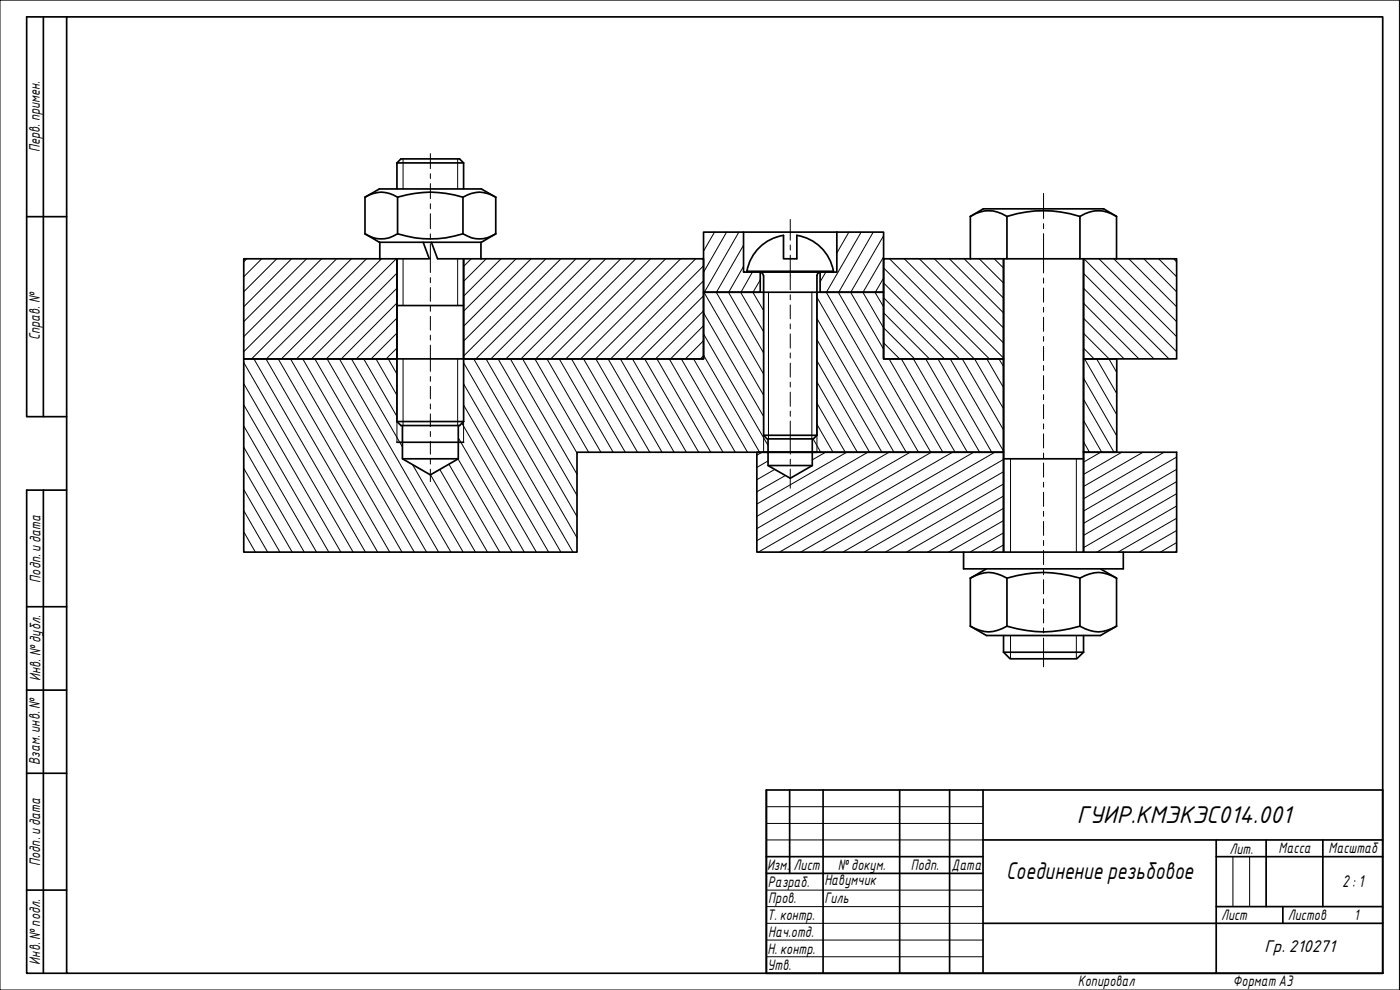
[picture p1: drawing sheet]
<svg xmlns="http://www.w3.org/2000/svg" width="420mm" height="297mm" viewBox="0 0 420 297" stroke-linecap="round" stroke-linejoin="round" font-family="sans-serif">
<g fill="none" stroke="#000" stroke-width=".3">
<path d="M74 77.6l-.8 1M78.5 77.6l-5.3 5.4M83.1 77.6l-9.9 10M87.5 77.6l-14.3 14.5M92 77.6l-18.8 18.9M96.5 77.6l-23.3 23.4M101 77.6l-27.8 27.9M105.5 77.6l-30 30.1M110 77.6l-30.1 30.1M114.5 77.6l-30 30.1M118.9 77.6l-29.9 30.1M141.4 77.6l-2.3 2.3"/>
<path d="M145.9 77.6l-6.8 6.8M150.4 77.6l-11.3 11.3M154.9 77.6l-15.8 15.8M159.4 77.6l-20.3 20.3M163.8 77.6l-24.7 24.7M168.3 77.6l-29.2 29.3M172.8 77.6l-30 30.1M177.4 77.6l-30.1 30.1M181.8 77.6l-30 30.1M186.3 77.6l-30 30.1M190.8 77.6l-30 30.1M195.3 77.6l-30 30.1"/>
<path d="M199.8 77.6l-30 30.1M204.3 77.6l-30.1 30.1M208.8 77.6l-30 30.1M211.1 79.7l-27.8 28M214.4 69.6l-3.3 5.8M218.1 69.6l-7 12.1M221.7 69.6l-10.3 18.1M223.1 73.6l-8.1 14.1M223.1 79.9l-4.4 7.8M254.8 69.6l-3.7 6.3M258.4 69.6l-10.4 18.1M262.1 69.6l-10.4 18.1"/>
<path d="M265.2 70.7l-9.9 17M265.2 77.1l-6.2 10.6M267 77.6l29.9 30.1M271.4 77.6l29.8 29.8M275.9 77.6l25.3 25.3M280.4 77.6l20.8 20.8M284.9 77.6l16.3 16.3M289.4 77.6l11.8 11.9M293.9 77.6l7.3 7.3M298.4 77.6l2.8 2.8M325.3 77.6l27.8 27.9M329.8 77.6l23.3 23.4"/>
<path d="M334.3 77.6l18.8 18.9M338.8 77.6l14.3 14.5M343.3 77.6l9.8 10M347.7 77.6l5.4 5.4M352.2 77.6l.9 1M119.1 99.9l-7.7 7.8M119.1 95.4l-12.2 12.3M119.1 90.9l-16.7 16.8M119.1 86.5l-21.2 21.2M119.1 82l-25.6 25.7M211.1 97.7l-9.9 10M211.1 93.3l-14.4 14.4"/>
<path d="M211.1 88.8l-18.9 18.9M211.1 84.3l-23.3 23.4M211.1 93.8l18.1 31.2M211.3 87.7l17.9 30.9M214.9 87.7l14.3 24.6M218.6 87.7l10.6 18.2M222.2 87.7l7 11.9M225.8 81.6l-3.4 6.1M225.9 87.7l3.3 5.5M228.2 84l-2.2 3.7M245.2 95.6l23.1 40.1M245.2 89.2l26.8 46.5"/>
<path d="M247.8 81.6l-1.7 3M248 87.7l27.7 48M251.6 87.7l27.7 48M255.3 87.7l9.9 17.1M259 87.7l6.2 10.7M262.6 87.7l2.6 4.4M265.2 98.3l9.3 9.4M265.2 93.8l13.8 13.9M265.2 89.3l18.3 18.4M265.2 84.9l22.8 22.8M265.2 80.4l27.2 27.3M265.2 83.4l-2.5 4.3"/>
<path d="M325.2 100l7.7 7.7M325.2 95.5l12.2 12.2M325.2 91l16.6 16.7M325.2 86.5l21.1 21.2M325.2 82l25.6 25.7M73.2 115.1l29.1 50.6M73.2 108.8l32.8 56.9M76.2 107.7l33.5 58M79.8 107.7l33.5 58M83.5 107.7l33.5 58M87.2 107.7l33.4 58M90.9 107.7l33.4 58"/>
<path d="M94.5 107.7l33.5 58M98.2 107.7l33.4 58M101.9 107.7l33.4 58M105.5 107.7l15.3 26.4M109.2 107.7l9.9 17.3M112.8 107.7l6.3 10.9M116.5 107.7l2.6 4.6M119.1 104.4l-3.2 3.3M139.1 115.2l29.2 50.5M139.1 108.8l32.9 56.9M142.2 107.7l31 53.6M145.9 107.7l27.3 47.3"/>
<path d="M149.5 107.7l23.7 40.9M153.2 107.7l20 34.6M156.8 107.7l16.4 28.2M160.5 107.7l16.2 28M164.1 107.7l16.2 28M167.8 107.7l16.2 28M171.5 107.7l16.1 28M175.1 107.7l16.2 28M178.8 107.7l16.2 28M182.5 107.7l16.2 28M186.2 107.7l16.1 28M189.8 107.7l16.2 28"/>
<path d="M193.5 107.7l16.2 28M197.2 107.7l16.1 28M200.9 107.7l16.1 28M204.5 107.7l16.2 28M208.2 107.7l16.1 28M211.1 106.7l-.9 1M211.1 102.2l-5.4 5.5M211.1 106.5l16.9 29.2M211.1 100.2l19.4 33.5M245.2 114.6l12.1 21.1M245.2 108.3l15.8 27.4M245.2 101.9l19.5 33.8"/>
<path d="M265.2 107.3l.3 .4M265.2 102.9l4.8 4.8M266.8 107.7l16.2 28M270.5 107.7l16.1 28M274.1 107.7l16.2 28M277.8 107.7l16.2 28M281.5 107.7l16.1 28M285.2 107.7l16 27.7M288.8 107.7l12.4 21.3M292.5 107.7l8.7 15M296.2 107.7l5 8.6M299.8 107.7l1.4 2.3"/>
<path d="M325.2 104.4l3.2 3.3M325.2 119.8l9.1 15.9M325.2 113.5l10 17.3M325.5 107.7l9.7 16.7M329.1 107.7l6.1 10.4M332.8 107.7l2.4 4M73.2 134.2l18.1 31.5M73.2 127.8l21.8 37.9M73.2 121.5l25.5 44.2M120.7 127.7h.1M123.8 139.4l15.2 26.3M134.7 139.3l15.3 26.4"/>
<path d="M137.5 137.7l16.2 28M137.5 131.4l19.9 34.3M138.6 127l22.4 38.7M139.1 121.5l25.6 44.2M228.7 135.7l-1.6 .9M230.5 138.3l-3.4 2M244 131.7l2.3 4M245.2 127.3l4.8 8.4M245.2 121l8.5 14.7M247.8 135.7l-4 2.3M254.1 135.7l-27 15.5M260.5 135.7l-33.4 19.2"/>
<path d="M266.8 135.7l-39.7 22.9M273.2 135.7l-46.1 26.5M279.5 135.7l-51.9 30M285.9 135.7l-52 30M292.2 135.7l-51.9 30M298.6 135.7l-52 30M301.2 137.8l-48.2 27.9M325.2 132.5l1.8 3.2M325.2 126.2l5.4 9.5M330.3 135.7l-5.1 3M336.7 135.7l-11.5 6.7M343 135.7l-17.8 10.3"/>
<path d="M349.4 135.7l-24.2 14M353.1 137.1l-27.9 16.2M73.2 159.6l3.4 6.1M73.2 153.2l7.1 12.5M73.2 146.9l10.8 18.8M73.2 140.5l14.5 25.2M129.2 142.5l13.5 23.2M132 140.9l14.3 24.8M232.5 140.8l-5.4 3.1M235.7 142.7l-8.6 4.9M301.2 159.9l-10.1 5.8M301.2 156.2l-16.5 9.5"/>
<path d="M301.2 152.5l-22.8 13.2M301.2 148.8l-29.2 16.9M301.2 145.2l-35.5 20.5M301.2 141.5l-41.9 24.2M353.1 159.2l-11.2 6.5M353.1 155.5l-17.6 10.2M353.1 151.8l-23.9 13.9M353.1 148.1l-27.9 16.2M353.1 144.5l-27.9 16.1M353.1 140.8l-27.9 16.2M301.2 163.5l-3.8 2.2M353.1 162.8l-4.9 2.9"/>
</g>
<g fill="none" stroke="#000" stroke-width=".51">
<path d="M109.5 59.2a8.6 8.6 0 0 1 9.8 0 32.3 32.3 0 0 1 19.6 0 8.7 8.7 0 0 1 9.9 0M109.5 59.2l4.4-2.5h30.6l4.3 2.5M109.5 59.2v11M119.1 48.9v7.8M119.1 48.9h20M119.1 48.9l1.2-1.2h17.6l1.2 1.2M119.3 59.2v11M138.9 59.2v11M139.1 48.9v7.8M148.8 59.2v11M109.5 70.2a8.6 8.6 0 0 0 9.8 0 32.3 32.3 0 0 0 19.6 0 8.7 8.7 0 0 0 9.9 0M109.5 70.2l4.4 2.5h30.6l4.3-2.5"/>
<path d="M114 77.6h-40.8v30.1h45.9M114 72.7v4.9M119.1 77.6v48.9M127 72.7l1.8 4.9h-14.8M129.5 72.7l1.8 4.9h13M144.3 77.6h66.8v30.1h-72v-30.1v48.9M144.3 72.7v4.9M223.1 69.6h28M251.1 69.6v12h-1M251.1 69.6h14.1v18.1h-19.1v-6.1M291.2 77.6h-26v30.1h36M291.2 64.9a9.7 9.7 0 0 1 11 0"/>
<path d="M291.2 64.9v12.7M291.2 64.9l3.9-2.2h36.1l3.9 2.2M301.2 77.6v88.1v-30h-57.4v4l-6.6 3.8-6.7-3.8v-4h-3.4v30h62.1M302.2 64.9v12.7h-11M302.2 64.9a35.8 35.8 0 0 1 21.9 0M324.1 64.9v12.7h-21.9M324.1 64.9a9.7 9.7 0 0 1 11 0M324.1 77.6h11M335.1 77.6h18v30.1h-27.9v-30.1v88.1v-30h27.9v30h-16M335.1 64.9v12.7M119.1 91.7h20M224.2 81.6h-1.1v-12h-12v18.1h17.1v-6.1"/>
<path d="M224.2 81.6h25.9M224.2 81.6v-.2h25.9v.2M224.2 81.4a13.2 13.2 0 0 1 10.9-10.8v7h4v-7a13.2 13.2 0 0 1 11 10.8M228.1 81.7l.6 .2 .4 .9 .1 47.8M246.2 81.7l-.6 .2-.4 .9v47.8M119.1 107.7h-45.9v58h100v-30h57.3v-4M119.1 107.7h92v-20h54.1v20h36v28h-57.4v-4M325.2 107.7h10v28h-10zM119.1 132.7h20M119.1 126.5l1.2 1.2h17.6l1.2-1.2M119.1 126.5h20M120.8 127.7v10l8.4 4.8 8.3-4.8v-10"/>
<path d="M120.8 137.7h16.7M229.2 130.6l1 1.1h13.9l1.1-1.1M229.2 135.7h16M229.2 130.6h16M230.5 139.7h13.3M301.2 137.7h24M289.2 165.7h47.9v5h-47.9zM291.2 173.5a9.7 9.7 0 0 1 11 0 35.8 35.8 0 0 1 21.9 0 9.7 9.7 0 0 1 11 0M291.2 173.5v14.4M296 170.7l-4.8 2.8M302.2 173.5v14.4M324.1 173.5v14.4"/>
<path d="M330.3 170.7l4.8 2.8M335.1 173.5v14.4M291.2 187.9a9.7 9.7 0 0 0 11 0 35.8 35.8 0 0 0 21.9 0 9.7 9.7 0 0 0 11 0M291.2 187.9l4.8 2.8h34.3l4.8-2.8M301.2 195.7l1.9 2h20.1l2-2M301.2 190.7v5M301.2 195.7h24M325.2 190.7v5"/>
</g>
<g fill="none" stroke="#000" stroke-width=".3">
<path d="M121 47.7v9M137.4 47.7v9M121 77.6v14.1M137.4 77.6v14.1M229.2 87.7v48M230.6 87.7v44M243.6 87.7v44M245.2 87.7v48M119.1 107.7v25M121 107.7v20M137.4 107.7v20M139.1 107.7v25"/>
<path d="M303.3 137.7v28M323 137.7v28M303.3 190.7v7M323 190.7v7"/>
</g>
<g fill="none" stroke="#000" stroke-width=".51">
<path d="M230 237h185v55h-185zM237 237v25.1M247 237v55M270 237v55M285 237v55M295 237v55M230 257h65M295 252h120M365 257h50M365 252v40M380 252v20M397 252v20"/>
<path d="M230 262.1h65M295 277h120M365 272h50M385 272v5"/>
</g>
<path d="M230 242h65M230 247.1h65M230 252h65M370 257v15M375 257v15M230 267.1h65M230 272h65M230 277h65M230 282.1h65M230 287.1h65" fill="none" stroke="#000" stroke-width=".3"/>
<path d="M0 0h420v297h-420z" fill="none" stroke="#000" stroke-width=".3"/>
<path d="M20 5.1h395v286.9h-395z" fill="none" stroke="#000" stroke-width=".51"/>
<path d="M13 5.1v119.9M20 5.1h-12v119.9h12M8 65h12M13 147.1v144.9M20 147.1h-12v144.9h12M8 182h12M8 207.1h12M8 232h12M8 267.1h12" fill="none" stroke="#000" stroke-width=".51"/>
<g fill="none" stroke="#000" stroke-width=".3">
<path d="M129.2 46.1v4.5M129.2 52.1v1.5M129.2 55.1v4.5M313.2 58v7.6M129.2 61.1v1.6M129.2 64.1v4.5M129.2 70.2v1.5M129.2 73.1v8.7M237.2 65.8v6.3M237.2 73.5v1.5M237.2 76.6v10.4M313.2 67.1v1.5"/>
<path d="M313.2 70.1v11.8M129.2 83.3v1.5M129.2 86.3v4.1M129.2 91.9v1.5M129.2 94.9v4.1M237.2 88.4v1.6M237.2 91.5v4.2M237.2 97.2v1.5M313.2 83.4v1.5M313.2 86.4v4.3M313.2 92.2v1.4M313.2 95.2v4.2"/>
<path d="M129.2 100.6v1.4M129.2 103.6v7.8M129.2 113v1.4M129.2 115.9v3.8M237.2 100.2v4.2M237.2 105.9v1.5M237.2 109v4.1M237.2 114.7v1.4M237.2 117.7v4.2M313.2 101v1.4M313.2 103.9v4.3M313.2 109.7v1.5"/>
<path d="M313.2 112.7v4.3M313.2 118.4v1.5M129.2 121.2v1.5M129.2 124.2v3.8M129.2 129.5v1.5M129.2 132.4v3.9M129.2 137.7v1.5M237.2 123.4v1.5M237.2 126.4v9.9M237.2 137.8v1.5M313.2 121.4v4.3M313.2 127.2v1.5"/>
<path d="M313.2 130.2v4.2M313.2 135.9v1.5M313.2 138.9v4.3M129.2 140.8v3.7M237.2 140.8v5.7M313.2 144.7v1.5M313.2 147.7v4.2M313.2 153.4v1.5M313.2 156.4v4.2M313.2 162.2v1.5M313.2 165.1v4.3M313.2 170.9v1.6"/>
<path d="M313.2 173.9v4.3M313.2 179.7v1.5M313.2 182.7v4.2M313.2 188.4v1.5M313.2 191.4v8.7"/>
</g>
<g font-size="7">
<text x="323.2" y="247">ГУИР.КМЭКЭС014.001</text>
<text x="301.9" y="263.8">Соединение резьбовое</text>
</g>
<g font-size="4.9">
<text x="402.8" y="266.2">2: 1</text>
<text x="379.5" y="285.7">Гр. 210271</text>
</g>
<g font-size="4.4">
<text x="11.9" y="45.6" transform="rotate(-90 11.9 45.6)">Перв. примен.</text>
<text x="12" y="102.2" transform="rotate(-90 12 102.2)">Справ. №</text>
<text x="12.2" y="174.8" transform="rotate(-90 12.2 174.8)">Подп. идата</text>
<text x="12.2" y="204.3" transform="rotate(-90 12.2 204.3)">Инв. №дубл.</text>
<text x="12" y="229.5" transform="rotate(-90 12 229.5)">Взам. инв. №</text>
<text x="369" y="256.1">Лит.</text>
<text x="383.7" y="256.1">Масса</text>
<text x="398.7" y="256.1">Масштаб</text>
<text x="12.1" y="259.8" transform="rotate(-90 12.1 259.8)">Подп. идата</text>
<text x="230.2" y="261.1">Изм.</text>
<text x="238.2" y="261.1">Лист</text>
<text x="251.5" y="261">№докум.</text>
<text x="273.4" y="261.2">Подп.</text>
<text x="285.6" y="261.2">Дата</text>
<text x="230.4" y="266.1">Разраб.</text>
<text x="247.4" y="265.7">Навумчик</text>
<text x="230.6" y="271.1">Пров.</text>
<text x="247.4" y="271.1">Гиль</text>
<text x="230.3" y="276.1">Т. контр.</text>
<text x="230.5" y="281.1">Нач.отд.</text>
<text x="366.5" y="276.1">Лист</text>
<text x="386.5" y="276.1">Листов</text>
<text x="406.4" y="276">1</text>
<text x="230.4" y="286.1">Н. контр.</text>
<text x="12.1" y="289.4" transform="rotate(-90 12.1 289.4)">Инв. №подл.</text>
<text x="230.3" y="291.1">Утв.</text>
<text x="323.5" y="295.8">Копировал</text>
<text x="370" y="295.7">Формат A3</text>
</g>
</svg>
